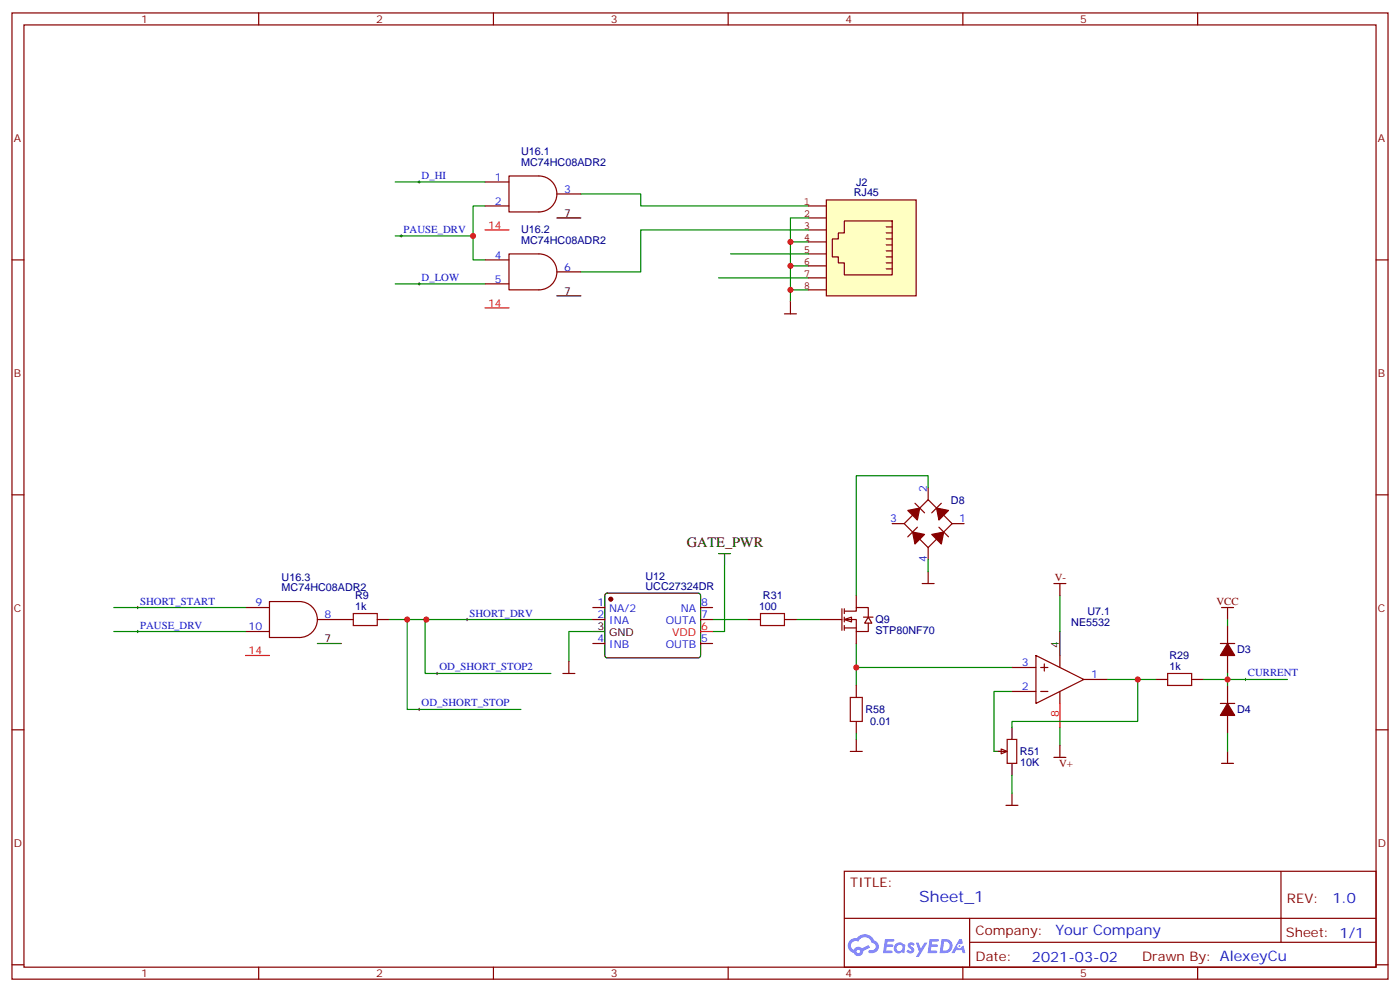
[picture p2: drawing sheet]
<svg xmlns="http://www.w3.org/2000/svg" width="412mm" height="292mm" viewBox="0 0 412 292" stroke-linecap="round" stroke-linejoin="round" font-family="sans-serif">
<g fill="none" stroke="#870000" stroke-width=".35">
<path d="M3.5 3.8h405.4v284.3h-405.4zM7.1 7.3h398.2v277.3h-398.2zM76.2 3.8v3.5M145.3 3.8v3.5M214.5 3.8v3.5M283.6 3.8v3.5M352.8 3.8v3.5M3.5 76.5h3.6M405.3 76.5h3.6M3.5 145.6h3.6M405.3 145.6h3.6M3.5 214.8h3.6"/>
<path d="M405.3 214.8h3.6M248.7 256.4h156.6v28.2h-156.6zM377.3 256.4v20.9M248.7 270.2h156.5M285.6 277.3h119.6M285.6 270.2v14.2M3.5 283.9h3.6M76.2 284.6v3.5M145.3 284.6v3.5M214.5 284.6v3.5M283.6 284.6v3.5M352.8 284.6v3.5"/>
<path d="M405.3 283.9h3.6"/>
</g>
<g fill="#5487ff">
<path d="M267.7 277.6a1.22 1.22 0 0 1 1.7 .2l-.4 .6a.47 .47 0 0 0-.3-.4 .47 .47 0 0 0-.5 .2l.1 .2a1.14 1.14 0 0 1 .8 1.8 1.14 1.14 0 0 1-1.9 0l-.2-.2 .5-.6 .7 .5a.29 .29 0 0 0 .3-.3 .29 .29 0 0 0-.2-.3 1.04 1.04 0 0 1-.6-1.7z"/>
<path d="M260.7 276.3h2.4l.3 .2-.2 .5-1.8 .1-.1 .8h1.5l.3 .4-.3 .4h-1.6l-.2 1.1h1.7l.2 .3-.2 .3-2.6 .1z"/>
<path d="M273.8 276.3h2.4l.3 .2-.1 .5-1.8 .1-.2 .8h1.6l.3 .4-.4 .4h-1.6l-.1 1.1h1.7l.2 .3-.2 .3-2.6 .1z"/>
<path d="M282.6 276.3h.7l.3 1.3-.6 .3a.69 .69 0 0 0-1 .3 .69 .69 0 0 0 .4 .9 .69 .69 0 0 0 .9-.6l.5-.2 .6 2.2h-.8l-.2-.9h-1.8l-.5 .9h-.8z"/>
<path d="M269.8 277.4h.8l.6 1.8 1.1-1.8h.9l-2.6 4.2h-.8l.9-1.5z"/>
<path d="M277.4 276.3l-.6 4.2h1.3a2.11 2.11 0 0 0 2.5-2.1 2.11 2.11 0 0 0-2.5-2.1zM278.1 277.1a1.39 1.39 0 0 1 1.7 1.4 1.39 1.39 0 0 1-1.8 1.3h-.3z"/>
<path d="M263.7 277.9a1.54 1.54 0 0 0-.1 2.2 1.54 1.54 0 0 0 2.2 .1l.6 .3 .3-2.3-.2-.3h-.4a1.49 1.49 0 0 0-2.4 0zM264 278.9a.94 .94 0 0 1 1.8 0 .94 .94 0 0 1-1.8 0z"/>
<path d="M250.4 276.7a2.18 2.18 0 0 0 1.1 3.7 1.44 1.44 0 0 0 1.6 .9 1.44 1.44 0 0 0 1.2-1.4l2-1.1-.5-.7-1.9 1a1.47 1.47 0 0 0-2.4 .4 1.39 1.39 0 0 1-.7-1.9 1.39 1.39 0 0 1 2-.5 2.12 2.12 0 0 1 2.2-1.3 2.12 2.12 0 0 1 1.9 1.7 1.14 1.14 0 0 1 1.1 1.4 1.14 1.14 0 0 1-1.7 .7 .43 .43 0 0 0-.5 .4 .43 .43 0 0 0 .4 .5 1.98 1.98 0 0 0 2.5-1.2 1.98 1.98 0 0 0-1.2-2.6 3.1 3.1 0 0 0-5.3-.6l-.9 .1zM252.3 280a.55 .55 0 0 1 1.1 0 .55 .55 0 0 1-1.1 0z"/>
<circle cx="282.6" cy="278.4" r=".26"/>
</g>
<path d="M40.2 178.8h.7M40.6 178.4v.7M137.2 182.3h.7M137.6 182v.7M123.1 208.8h.7M123.5 208.4v.7" fill="none" stroke="#000" stroke-width=".29"/>
<path d="M104.1 180.6h7v3.5h-7zM224 180.6h7.1v3.5h-7.1zM344 198.2h7v3.5h-7zM296.7 217.6h2.8v7h-2.8z" fill="none" stroke="#a10000" stroke-width=".35"/>
<g fill="none" stroke="#870000" stroke-width=".35">
<path d="M174.6 178.8h3.6M206.4 178.8h3.5M100.5 182.3h3.6M111.1 182.3h3.6M174.6 182.3h3.6M174.6 189.4h3.6M206.4 182.3h3.5M206.4 189.4h3.5M220.5 182.3h3.5M231.1 182.3h3.5M298.1 196.4h7.1M305.2 192.9l14.1 7.1-14.1 7z"/>
<path d="M306.6 196.4h2.1M307.6 195.4v2.1M312.2 192.9v3.5M319.3 200h7M340.4 200h3.6M351 200h3.5M359.5 189.4h4.2M361.6 184.1v5.3M361.6 192.9v5.3M298.1 203.5h7.1M306.6 203.5h2.1M312.2 203.5v3.5"/>
<path d="M359.5 207h4.2M361.6 201.7v5.3M361.6 210.5v5.3M294.2 221.1h2.1M294.9 220.4l1.8 .7-1.8 .7z"/>
</g>
<g fill="none" stroke="#008700" stroke-width=".35">
<path d="M213.4 166.4v19.4h-3.5M312.2 175.3v10.5M114.7 182.3h59.9M119.9 182.3v26.5h33.6M125.6 182.3h-.4v15.9h37.1M174.6 185.8h-7v8.9M209.9 182.3h10.6M234.6 182.3h7.1M252.2 196.4h45.9M252.2 189.4v12.3M326.3 200h8.8v12.3h-37v1.8M335.1 200h5.3"/>
<path d="M354.5 200h24.7M361.6 182.3v1.8M361.6 198.2v3.5M298.1 203.5h-5.3v17.6M312.2 214.1v5.3M361.6 215.8v5.3M298.1 228.2v5.3"/>
</g>
<path d="M310.4 171.7h3.6M312.2 171.7v3.6M359.8 178.8h3.6M361.6 178.8v3.5M165.8 198.2h3.5M167.6 194.7v3.5M312.2 219.4v3.5M296.3 237h3.6M298.1 233.5v3.5M310.4 222.9h3.6M359.8 224.6h3.6M361.6 221.1v3.5" fill="none" stroke="#800000" stroke-width=".35"/>
<path d="M206.4 185.8h3.5M312.2 207v7.1" fill="none" stroke="#f00" stroke-width=".35"/>
<path d="M178.4 174.8l.5-.2h27l.5 .7-.1 17.9-.6 .4-27.1-.1-.4-.6v-17.6zM211.7 162.9h3.5M213.4 162.9v3.5M174.6 185.8h3.6M312.2 185.8v7.1M298.1 214.1v3.5M292.8 221.1h1.8M298.1 224.6v3.6" fill="none" stroke="#000" stroke-width=".35"/>
<g fill="#870000" stroke="#870000" stroke-width=".35">
<path d="M361.6 207l2.1 3.5h-4.2z"/>
<path d="M361.6 189.4l2.1 3.5h-4.2z"/>
<circle cx="179.9" cy="176.3" r=".53"/>
</g>
<g fill="#fff" stroke="#870000" stroke-width=".35">
<path d="M248.7 182.3l2.1-.7v1.4z"/>
<path d="M255.8 181.6l1 1.8h-2.1z"/>
</g>
<g fill="none" stroke="#870000" stroke-width=".35">
<path d="M262.8 154.1h3.5M266.3 154.1l7.1-7.1 7.1 7.1-7.1 7zM269.5 148.1l2.8 2.8M270.2 155.2l-2.8 2.8M273.4 143.5v3.5M276.6 155.2l2.8 2.8M277.3 148.1l-2.8 2.8M280.5 154.1h3.5M248 179.1v6.4M248.7 179.8h3.5v-1h3.6v2.8M248.7 179.1v1.5M252.2 175.3v3.5"/>
<path d="M273.4 161.1v3.6M241.7 182.3h6.3M248.7 182.3h3.5v3.5h3.6v-2.4M248.7 184.8h3.5M248.7 181.6v1.4M248.7 184.1v1.4M252.2 185.8v3.6M254.4 181.6h2.8M252.2 201.7v3.5M252.2 212.3v3.5"/>
</g>
<path d="M250.5 205.2h3.5v7.1h-3.5z" fill="none" stroke="#a10000" stroke-width=".35"/>
<path d="M231.1 92.4h3.5M232.8 88.8v3.6M271.6 171.7h3.6M273.4 168.2v3.5M252.2 217.6v3.5M250.5 221.1h3.5" fill="none" stroke="#800000" stroke-width=".35"/>
<path d="M171.1 57.1h17.6v3.5h49.4M232.8 78.2h5.3M232.8 71.2h5.3M211.7 81.8h26.4M238.1 85.3h-5.3v3.5M273.4 143.5v-3.5h-21.2v35.3M273.4 164.7v3.5M252.2 215.8v1.8" fill="none" stroke="#008700" stroke-width=".35"/>
<path d="M123.1 53.6h.7M123.5 53.2v.7M123.1 83.5h.7M123.5 83.2v.7M128.4 198.2h.7M128.8 197.8v.7M366.5 200h.7M366.9 199.6v.7" fill="none" stroke="#000" stroke-width=".29"/>
<g fill="#870000" stroke="#870000" stroke-width=".35">
<path d="M274.5 157.3l3.5-.7-.7 3.5z"/>
<path d="M275.9 149.5l3.5 .7-2.8 2.8z"/>
<path d="M268.8 156.6l3.5 .7-2.8 2.8z"/>
<path d="M267.4 150.2l3.5-.7-.7 3.5z"/>
</g>
<path d="M243.4 58.8h26.5v28.3h-26.5z" fill="#ffffc2" stroke="#850000" stroke-width=".35"/>
<g fill="none" stroke="#850000" stroke-width=".35">
<path d="M238.1 60.6h5.3M238.1 64.1h5.3M238.1 67.7h5.3M238.1 71.2h5.3M238.1 74.7h5.3M238.1 78.2h5.3M248.7 65h14.1v15.9h-14.1v-3.5h-1.8v-1.8h-1.7v-5.3h1.7v-1.8h1.8zM261.1 66.8h1.7M261.1 68.5h1.7M261.1 70.3h1.7M261.1 72.1h1.7M261.1 73.8h1.7"/>
<path d="M261.1 75.6h1.7M261.1 77.4h1.7M261.1 79.1h1.7M238.1 81.8h5.3M238.1 85.3h5.3"/>
</g>
<path d="M116.4 53.6h26.5M116.4 69.4h22.9M142.9 60.6h-3.6v15.9h3.6M215.2 74.7h22.9M238.1 64.1h-5.3v21.2M238.1 67.7h-49.4v12.3h-17.6M116.4 83.5h26.5M33.5 178.8h38.8M33.5 185.8h38.8" fill="none" stroke="#008700" stroke-width=".35"/>
<path d="M142.9 53.6h7M149.9 51.8h8.8a5.3 5.3 0 0 1 5.3 5.3 5.3 5.3 0 0 1-5.3 5.3h-8.8zM164 57.1h7.1M142.9 60.6h7M142.9 76.5h7M149.9 74.7h8.8a5.3 5.3 0 0 1 5.3 5.3 5.3 5.3 0 0 1-5.3 5.3h-8.8zM142.9 83.5h7M164 80h7.1M72.3 178.8h7.1M79.4 177h8.8a5.3 5.3 0 0 1 5.3 5.3 5.3 5.3 0 0 1-5.3 5.3h-8.8zM72.3 185.8h7.1M93.5 182.3h7" fill="none" stroke="#870000" stroke-width=".35"/>
<path d="M142.9 67.7h7M142.9 90.6h7M72.3 192.9h7.1" fill="none" stroke="#f00" stroke-width=".35"/>
<path d="M164 64.1h7.1M164 87.1h7.1M93.5 189.4h7" fill="none" stroke="#000" stroke-width=".35"/>
<path d="M117.8 69.4h.7M118.2 69.1v.7M40.2 185.8h.7M40.6 185.5v.7" fill="none" stroke="#000" stroke-width=".29"/>
<g fill="#c00">
<circle cx="335.1" cy="200" r=".88"/>
<circle cx="361.6" cy="200" r=".88"/>
<circle cx="252.2" cy="196.4" r=".88"/>
<circle cx="119.9" cy="182.3" r=".88"/>
<circle cx="125.6" cy="182.3" r=".88"/>
<circle cx="232.8" cy="71.2" r=".88"/>
<circle cx="232.8" cy="85.3" r=".88"/>
<circle cx="232.8" cy="78.2" r=".88"/>
<circle cx="139.3" cy="69.4" r=".88"/>
</g>
<text font-size="4.6" fill="#00f" x="270.8" y="265.4">Sheet_1</text>
<text font-size="4.2" x="202.3" y="160.8">GATE_PWR</text>
<g font-size="4.2" fill="#00f">
<text x="392.5" y="265.7">1.0</text>
<text x="310.9" y="275.2">Your Company</text>
<text x="304" y="283">2021-03-02</text>
</g>
<g font-size="3.9" fill="#800">
<text x="250.5" y="261">TITLE:</text>
<text x="379.1" y="265.7">REV:</text>
<text x="287.4" y="275.2">Company:</text>
<text x="378.7" y="275.8">Sheet: 1/1</text>
<text x="287.4" y="282.9">Date:</text>
<text x="336.4" y="282.9">Drawn By: AlexeyCu</text>
</g>
<g font-size="3.2" fill="#800">
<text x="41.6" y="6.8">1</text>
<text x="110.8" y="6.8">2</text>
<text x="179.9" y="6.8">3</text>
<text x="249.1" y="6.8">4</text>
<text x="318.2" y="6.8">5</text>
<text x="4.1" y="41.9">A</text>
<text x="405.9" y="41.9">A</text>
<text x="4.1" y="111.1">B</text>
<text x="405.9" y="111.1">B</text>
<text x="4.1" y="180.2">C</text>
<text x="405.9" y="180.2">C</text>
<text x="4.1" y="249.3">D</text>
<text x="405.9" y="249.3">D</text>
<text x="41.6" y="287.6">1</text>
<text x="110.8" y="287.6">2</text>
<text x="179.9" y="287.6">3</text>
<text x="249.1" y="287.6">4</text>
<text x="318.2" y="287.6">5</text>
</g>
<g font-size="3.2" fill="#000080">
<text x="153.5" y="45.6">U16.1</text>
<text x="153.5" y="48.8">MC74HC08ADR2</text>
<text x="251.5" y="57.8">RJ45</text>
<text x="252.2" y="54.7">J2</text>
<text x="153.5" y="71.7">MC74HC08ADR2</text>
<text x="153.5" y="68.5">U16.2</text>
<text x="280.1" y="148.2">D8</text>
<text x="83" y="170.9">U16.3</text>
<text x="190.1" y="173.5">UCC27324DR</text>
<text x="190.1" y="170.6">U12</text>
<text x="83" y="174">MC74HC08ADR2</text>
<text x="104.6" y="179.5">1k</text>
<text x="104.6" y="176.4">R9</text>
<text x="223.6" y="179.5">100</text>
<text x="224.7" y="176.3">R31</text>
<text x="257.9" y="183.4">Q9</text>
<text x="315.6" y="184.1">NE5532</text>
<text x="320.3" y="181">U7.1</text>
<text x="257.9" y="186.7">STP80NF70</text>
<text x="344.5" y="197.1">1k</text>
<text x="344.5" y="194">R29</text>
<text x="364.4" y="192.3">D3</text>
<text x="254.9" y="209.8">R58</text>
<text x="364.4" y="209.9">D4</text>
<text x="256.3" y="213.4">0.01</text>
<text x="300.4" y="222.3">R51</text>
<text x="300.5" y="225.4">10K</text>
</g>
<g font-size="3.2" fill="#00f">
<text x="124.2" y="52.7">D_HI</text>
<text x="145.8" y="53.2">1</text>
<text x="166.2" y="56.7">3</text>
<text x="145.8" y="60.3">2</text>
<text x="118.9" y="68.5">PAUSE_DRV</text>
<text x="145.8" y="76.1">4</text>
<text x="124.2" y="82.7">D_LOW</text>
<text x="145.8" y="83.2">5</text>
<text x="166.2" y="79.7">6</text>
<text x="273" y="144.9" transform="rotate(-90 273 144.9)">2</text>
<text x="262.2" y="153.7">3</text>
<text x="282.6" y="153.7">1</text>
<text x="273" y="165.3" transform="rotate(-90 273 165.3)">4</text>
<text x="41.3" y="177.9">SHORT_START</text>
<text x="75.2" y="178.4">9</text>
<text x="176" y="178.4">1</text>
<text x="206.6" y="178.4">8</text>
<text x="41.3" y="185">PAUSE_DRV</text>
<text x="73.2" y="185.5">10</text>
<text x="95.6" y="182">8</text>
<text x="138.3" y="181.4">SHORT_DRV</text>
<text x="176" y="182">2</text>
<text x="179.5" y="180.2">NA/2</text>
<text x="179.5" y="183.7">INA</text>
<text x="196.1" y="183.7">OUTA</text>
<text x="200.5" y="180.2">NA</text>
<text x="206.6" y="182">7</text>
<text x="176" y="189">4</text>
<text x="179.5" y="190.8">INB</text>
<text x="196.1" y="190.8">OUTB</text>
<text x="206.6" y="189">5</text>
<text x="129.5" y="197.3">OD_SHORT_STOP2</text>
<text x="301" y="196.1">3</text>
<text x="301" y="203.1">2</text>
<text x="321.4" y="199.6">1</text>
<text x="367.6" y="199.1">CURRENT</text>
<text x="124.2" y="207.9">OD_SHORT_STOP</text>
</g>
<g font-size="3.2">
<text x="166.2" y="63.8">7</text>
<text x="166.2" y="86.7">7</text>
<text x="176" y="185.5">3</text>
<text x="95.6" y="189">7</text>
<text x="179.5" y="187.3">GND</text>
<text x="311.9" y="190.8" transform="rotate(-90 311.9 190.8)">4</text>
</g>
<g font-size="3.2" fill="#840000">
<text x="236.7" y="60.3">1</text>
<text x="236.7" y="63.8">2</text>
<text x="236.7" y="67.3">3</text>
<text x="236.7" y="70.8">4</text>
<text x="236.7" y="74.4">5</text>
<text x="236.7" y="77.9">6</text>
<text x="236.7" y="81.4">7</text>
<text x="236.7" y="84.9">8</text>
</g>
<g font-size="3.2" fill="#f00">
<text x="143.8" y="67.3">14</text>
<text x="143.8" y="90.2">14</text>
<text x="206.6" y="185.5">6</text>
<text x="198" y="187.3">VDD</text>
<text x="73.2" y="192.5">14</text>
<text x="311.9" y="211.1" transform="rotate(-90 311.9 211.1)">8</text>
</g>
<g font-size="3.2" fill="#800000">
<text x="310.7" y="170.8">V-</text>
<text x="358.3" y="178.1">VCC</text>
<text x="312" y="225.7">V+</text>
</g>
</svg>
